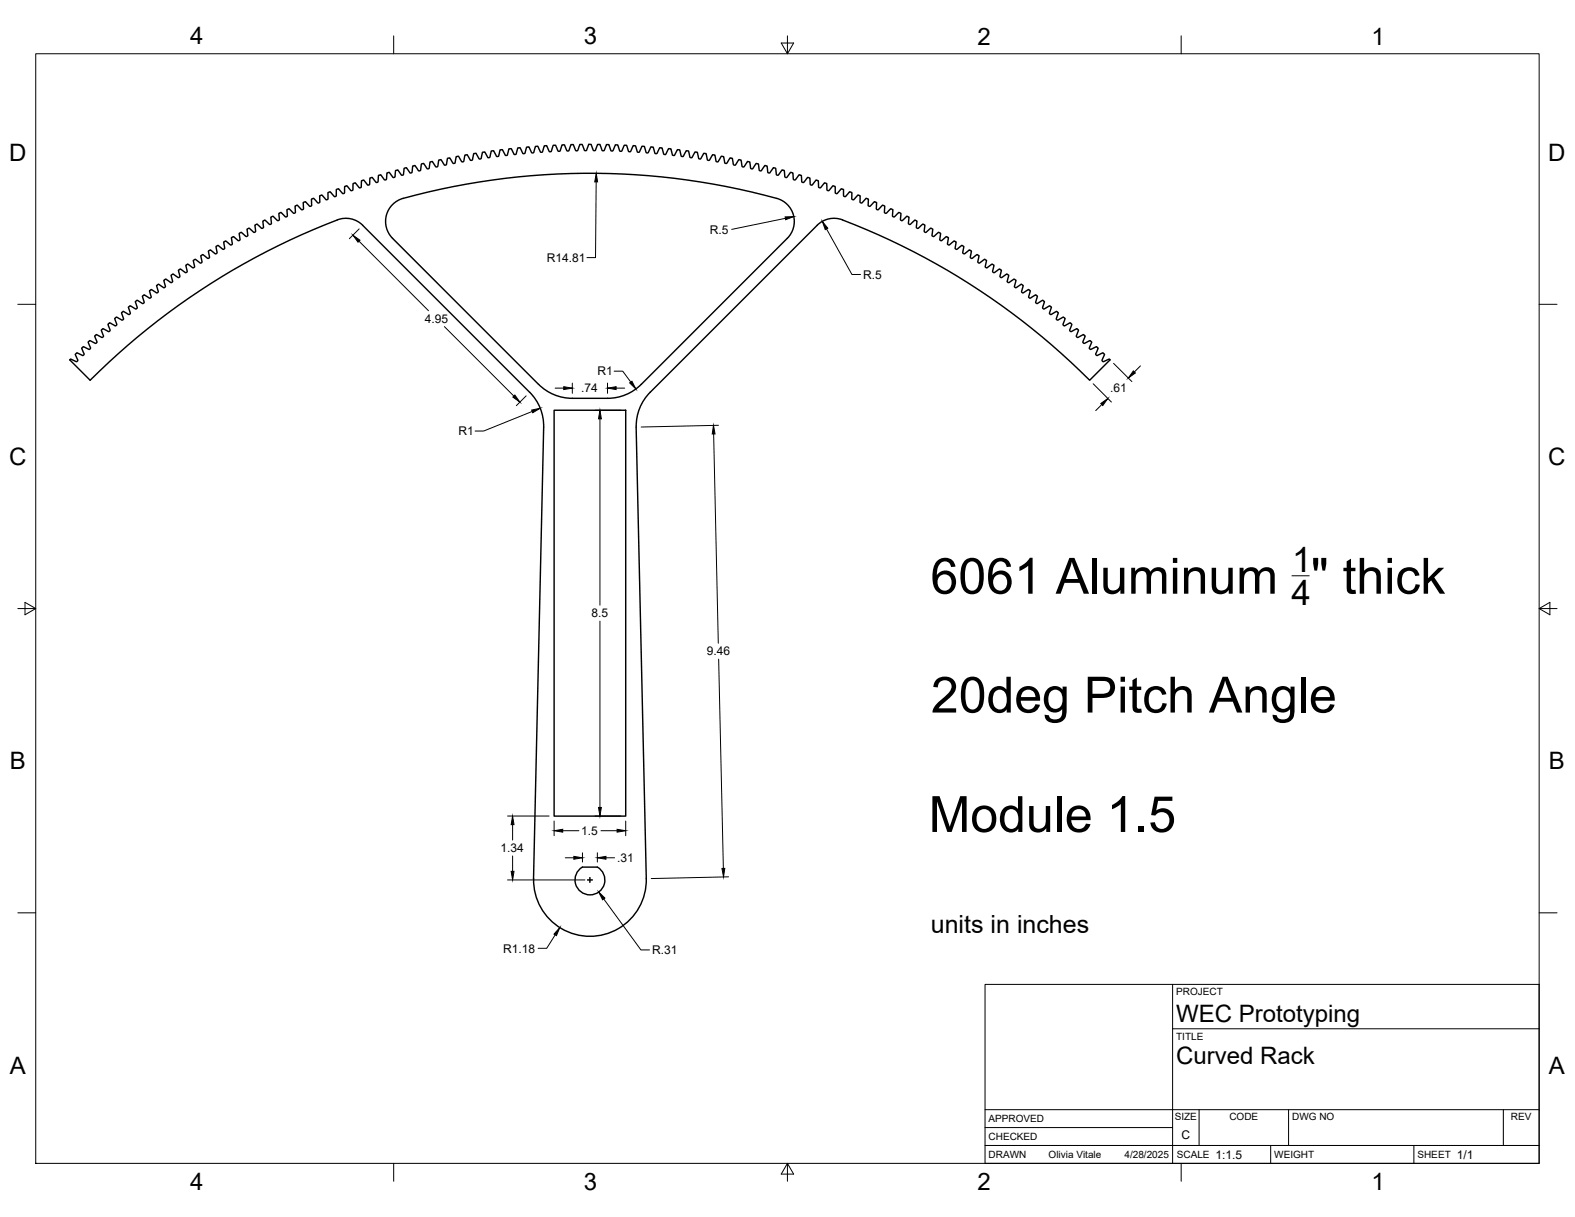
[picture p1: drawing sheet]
<svg xmlns="http://www.w3.org/2000/svg" width="559mm" height="432mm" viewBox="0 0 559 432" stroke-linecap="round" stroke-linejoin="round" font-family="sans-serif">
<!-- layer: Visible -->
<g fill="none" stroke="#000" stroke-width=".51">
<path d="M119.7 78a250.9 250.9 0 0 0-87.7 56.9l-7.3-7.2 .3-.3 2 .9 .5-.2 .1-.4-.9-1.9 .6-.6 2 .9 .3-.1 .2-.4-.8-2.1 .6-.5 1.9 1 .4-.1 .2-.5-.9-2 .7-.6 2 1 .4-.2 .1-.3-.8-2 .6-.6 2.2 1 .3-.5-.8-2.1 .6-.5 2 1h.3l.3-.5-.8-2 .6-.6 1.9 1.1 .4-.1 .2-.4-.7-2.1 .6-.5 1.9 1h.4l.2-.4-.7-2.1 .6-.6 1.9 1.1h.4l.2-.4-.7-2.1 .7-.5 2.2 1.1 .3-.4-.7-2.2 .7-.5 1.8 1.2 .4-.1 .3-.4-.7-2.1 .7-.5 2.1 1.2 .4-.5-.7-2.1 .7-.5 1.8 1.2h.4l.3-.5-.7-2.1 .7-.5 1.8 1.3 .6-.2-.5-2.4 .7-.5 1.7 1.2h.4l.4-.4-.6-2.1 .7-.5 1.8 1.3 .5-.2 .1-.3-.5-2.1 .7-.5 1.7 1.3h.4l.3-.5-.5-2.1 .7-.4 1.7 1.3 .6-.1 .1-.3-.4-2.2 .7-.4 1.7 1.3h.4l.3-.4-.5-2.2 .7-.4 1.7 1.3 .4 .1 .3-.5-.4-2.1 .7-.5 1.7 1.4h.4l.3-.4-.4-2.1 .7-.5 1.7 1.4 .6-.1-.2-2.4 .7-.4 1.6 1.4 .6-.1-.2-2.5 .7-.4 1.7 1.5 .5-.2-.1-2.4 .7-.4 1.6 1.4h.6l-.2-2.5 .8-.4 1.6 1.5 .6-.1-.2-2.4 .8-.4 1.6 1.5 .6-.1-.1-2.5 .7-.3 1.5 1.5 .7-.1-.1-2.4 .7-.4 1.6 1.5 .3 .1 .4-.4-.2-2.2 .8-.3 1.8 1.6 .5-.4-.2-2.2 .8-.4 1.5 1.6 .3 .1 .4-.3-.1-2.3 .8-.3 1.4 1.5 .4 .1 .4-.4-.1-2.1 .8-.4 1.7 1.7 .5-.3-.1-2.2 .8-.4 1.4 1.7 .6-.1 .2-.2-.1-2.2 .8-.3 1.7 1.7 .5-.4v-2.2l.7-.3 1.5 1.7 .3 .1 .4-.4v-2.2l.8-.2 1.7 1.7 .5-.4v-2.1l.8-.3 1.6 1.8 .5-.3 .1-2.3 .7-.2 1.4 1.7 .3 .1 .5-.3v-2.3l.8-.2 1.3 1.7 .4 .1 .4-.3 .2-2.2 .7-.3 1.4 1.8h.3l.5-.3 .1-2.1 .8-.3 1.2 1.7 .4 .2 .4-.4 .2-2.1 .8-.3 1.2 1.8 .4 .1 .4-.3 .2-2.2 .8-.2 1.3 1.8h.5l.3-.2 .2-2.2 .8-.2 1.2 1.8h.6l.4-2.4 .8-.2 1.2 1.8 .4 .1 .4-.3 .3-2.1 .8-.2 1.2 1.9h.3l.5-.3 .3-2.1 .8-.2 1.2 1.8 .3 .1 .4-.2 .4-2.2 .8-.2 1.1 1.8 .3 .2 .5-.3 .3-2.1 .9-.2 1.4 2 .5-.3 .3-2.1 .9-.2 1.1 1.9 .3 .1 .5-.3 .4-2.1 .8-.1 1 1.8 .4 .2 .4-.2 .5-2.2 .8-.1 1 1.8 .4 .2 .4-.2 .5-2.2 .8-.1 1.1 2h.5l.2-.2 .5-2.1 .8-.1 1.3 2.1 .6-.3 .4-2.1 .8-.1 1 1.9 .4 .2 .4-.3 .6-2.1 .8-.1 1 2 .3 .1 .5-.2 .5-2.1 .8-.1 1 2 .5 .1 .8-2.3 .9-.1 .9 2 .3 .2 .5-.2 .6-2.2h.8l.9 2 .3 .1 .5-.2 .6-2.1h.9l.8 2 .3 .1 .5-.2 .7-2.1h.8l.9 2.1 .2 .1 .6-.2 .6-2.1h.9l.8 2 .5 .2 1-2.3h.8l.8 2 .5 .2 .3-.2 .7-2.1h.9l1 2.3 .5-.2 .8-2.1h.8l1 2.3 .5-.2 .8-2.1h.9l.7 2.1 .3 .2 .5-.2 .8-2h.8l1 2.3 .5-.2 .8-2h.9l.6 2.1 .5 .2 .3-.1 .9-2.1h.8l.6 2.1 .6 .2 .3-.1 .8-2h.9l.8 2.3 .6-.1 .9-2h.8l.8 2.4 .6-.2 .9-2 .9 .1 .8 2.3 .5-.1 1-2 .8 .1 .5 2.1 .5 .2 .3-.1 1-2 .8 .1 .5 2.1 .5 .3 .4-.2 .9-1.9 .9 .1 .4 2.1 .6 .3 1.3-2.1 .8 .1 .5 2.1 .2 .2h.5l1.1-2 .8 .1 .5 2.2 .4 .2 .4-.2 1-1.8 .8 .1 .5 2.2 .4 .2 .4-.2 1-1.8 .8 .1 .4 2.1 .5 .3 .3-.1 1.1-1.9 .9 .2 .3 2.1 .5 .3 1.4-2 .8 .2 .4 2.1 .4 .3 .4-.2 1.1-1.8 .8 .2 .3 2.2 .3 .2 .5-.1 1.2-1.8 .8 .2 .3 2.1 .3 .3h.5l1.2-1.9 .8 .2 .2 2.1 .5 .3 .4-.1 1.2-1.8 .8 .2 .4 2.4h.6l1.2-1.8 .8 .2 .2 2.2 .3 .2h.5l1.3-1.8 .8 .2 .1 2.1 .5 .4 .4-.1 1.2-1.8 .8 .3 .2 2.1 .4 .4 .4-.2 1.2-1.7 .8 .3 .1 2.1 .5 .3h.3l1.4-1.8 .7 .3 .1 2.2 .5 .3 .3-.1 1.4-1.7 .7 .2 .1 2.3 .5 .3 .2-.1 1.4-1.7 .8 .2 .1 2.3 .5 .3 1.6-1.8 .8 .3v2.1l.5 .4 1.7-1.7 .8 .2v2.2l.2 .3h.5l1.5-1.7 .7 .3v2.2l.2 .3h.6l1.4-1.6 .8 .3-.1 2.2 .2 .2 .6 .1 1.4-1.7 .8 .4-.1 2.2 .5 .3 1.7-1.7 .8 .4-.1 2.1 .4 .4 .4-.1 1.4-1.5 .8 .3-.1 2.3 .4 .3 .3-.1 1.5-1.6 .8 .4v2.4l.6 .1 1.5-1.5 .8 .3-.2 2.2 .6 .4 1.7-1.6 .7 .4-.2 2.1 .2 .3 .5 .1 1.6-1.5 .7 .3-.2 2.3 .4 .3 1.9-1.5 .7 .4-.1 2.4 .6 .1 1.6-1.5 .8 .4-.2 2.5h.6l1.6-1.4 .7 .4-.2 2.4 .6 .2 1.7-1.5 .7 .4-.2 2.5 .5 .1 1.7-1.4 .7 .4-.2 2.4 .6 .1 1.6-1.4 .8 .5-.4 2.1 .3 .4h.4l1.7-1.4 .7 .5-.4 2.1 .3 .5 .4-.1 1.6-1.3 .8 .4-.5 2.2 .3 .4h.4l1.7-1.3 .7 .4-.5 2.2 .2 .3 .6 .1 1.7-1.3 .7 .4-.5 2.1 .3 .5h.4l1.7-1.3 .7 .5-.5 2.1 .3 .4 .3 .1 1.8-1.3 .7 .5-.6 2.1 .2 .3 .6 .1 1.7-1.2 .7 .5-.6 2.1 .5 .5 2-1.3 .7 .5-.7 2.1 .3 .5h.4l1.8-1.2 .7 .5-.7 2.1 .4 .5 2.1-1.2 .7 .5-.7 2.1 .2 .3 .4 .2 1.9-1.2 .7 .5-.7 2.2 .1 .2 .4 .2 2-1.1 .7 .5-.8 2.1 .3 .4h.4l1.9-1.1 .6 .6-.7 2.1 .2 .4h.4l1.9-1 .6 .5-.8 2.1 .3 .4 .4 .1 1.9-1.1 .6 .6-.8 2 .3 .5h.3l2-1 .6 .5-.8 2.1 .3 .5 2.2-1 .6 .6-.8 2 .3 .5 2.2-1 .6 .6-.8 2 .2 .5 .4 .1 1.9-1 .6 .5-.9 2.1 .3 .4 .3 .1 2-.9 .6 .6-.9 1.9 .3 .6 2.3-.9 .2 .3-7.2 7.2-3.3-3.2a250.5 250.5 0 0 0-84.4-53.7M119.7 78a8.4 8.4 0 0 1 9 1.9M128.7 80l59.2 59.2M289.9 80l-59.2 59.2M298.9 78a8.4 8.4 0 0 0-9 1.9M187.9 139.2a17 17 0 0 1 5 12.3M191.1 136.4l-51.8-51.8a8.5 8.5 0 0 1 3.7-14.2 248.6 248.6 0 0 1 134.3 .6 8.5 8.5 0 0 1 2 13.6l-51.8 51.8M191.1 136.4a16.9 16.9 0 0 0 12 4.9h12.4a16.9 16.9 0 0 0 12-4.9M230.7 139.2a17 17 0 0 0-5 12.3M192.9 151.6l-3.6 160.2a20 20 0 0 0 20 20.4 20 20 0 0 0 20-20.4l-3.6-160.2M196.6 145.6h25.4v144h-25.4zM206.6 307.6a5.3 5.3 0 0 0-1.4 8 5.3 5.3 0 0 0 8.1 0 5.3 5.3 0 0 0-1.4-8"/>
<path d="M206.7 307.7h5.2"/>
</g>
<!-- layer: Border -->
<g fill="none" stroke="#000" stroke-width=".35">
<path d="M12.7 19.1h533.4v393.7h-533.4zM139.7 12.7v6.4M277.2 15.3h4.4l-2.2 3.8zM279.4 12.7v6.4M419.1 12.7v6.4M6.3 108h6.4M546.1 108h6.3M6.3 215.9h6.4M8.9 213.7l3.8 2.2-3.8 2.2zM546.1 215.9l3.8 2.2v-4.4l-3.8 2.2h6.3M6.3 323.9h6.4M546.1 323.9h6.3"/>
<path d="M139.7 412.8v6.3M279.4 412.8l2.2 3.8h-4.4zM279.4 412.8v6.3M419.1 412.8v6.3"/>
</g>
<!-- layer: Titleblock -->
<path d="M349.5 349.3h196.6v63.5h-196.6zM416 349.3v63.5M416 365h130.1M349.5 393.7h196.6M425.4 393.7v12.7M457.2 393.7v12.7M533.4 393.7v12.7M349.5 406.4h196.6M349.5 400.1h66.5M450.8 406.4v6.4M501.6 406.4v6.4" fill="none" stroke="#000" stroke-width=".36"/>
<!-- layer: FD_Dimensions -->
<g fill="none" stroke="#000" stroke-width=".35">
<path d="M211.5 64.5l-.2 26.9h-3.1M278.6 77.5l-19 3.9M127.4 85.6l24.6 24.6M127.4 81.2l-3.4 3.5M293.2 81.2l9.1 16.2h3M157.7 115.9l24.6 24.6M197 137.7h3M203.1 135.9v3.7M215.5 135.9v3.7M217.9 131.7h3l2.9 3.9M218.6 137.7h3M387.9 136.2l6.4 6.4"/>
<path d="M395.1 128.9l6.5 6.5M404.6 129.8l-2.1 2.2M186.7 140.5l-3.5 3.4M188.8 146l-17.2 6.9h-3M211.1 145.6h9.1M212.9 148.6v66.1M253.2 154l1.6 74.2M254.9 150.9l-27.4 .6M390.9 143.5l-2.2 2.2M212.9 220.4v66.1M255 233.9l1.6 74.2M180.1 289.5h14.7"/>
<path d="M181.9 292.6v5.4M196.6 291.3v5.2M199.6 294.7h5.8M211.1 289.5h9.1M213.2 294.7h5.7M222 291.3v5.2M180.1 312.2h27.4M181.9 303.7v5.5M200.6 304.4h3M206.7 302.6v3.3M211.9 302.6v3.3M214.2 319l13.2 18h3"/>
<path d="M215 304.4h3M258.5 311.1l-27.4 .6M197 331.7l-3 4.8h-3.1"/>
</g>
<g fill="#000" stroke="#000" stroke-width=".35">
<path d="M211.5 61.5l.5 3h-1zM278.6 77l3-.1-2.9 1.1zM125.2 83.4l2.5 1.8-.7 .7zM291.8 78.5l1.9 2.5-.9 .5zM200 137.2l3.1 .5-3.1 .5zM215.5 137.7l3.1-.5v1zM223.4 135.8l.8-.5 1.4 2.7zM402.1 131.6l.7 .7-2.5 1.8zM181.9 140.9l.8-.7 1.7 2.5zM188.6 145.5l3.1-.7-2.7 1.7zM212.9 145.6l.5 3h-1.1zM253.1 150.9l.6 3.1h-1z"/>
<path d="M390.5 143.2l2.6-1.8-1.8 2.5zM181.9 289.5l.5 3.1h-1zM196.6 294.7l3-.5v1.1zM212.3 286.5h1.1l-.5 3zM218.9 294.2l3.1 .5-3.1 .6zM181.4 309.2h1l-.5 3zM203.6 303.8l3.1 .6-3.1 .5zM212.4 316.5l2.2 2.1-.8 .7zM211.9 304.4l3.1-.6v1.1zM256.1 308.1h1.1l-.5 3.1zM198.6 329.1l-1.2 2.9-.8-.6z"/>
</g>
<!-- layer: Smart Centers -->
<path d="M208.4 312.2h1.8M209.3 311.3v1.8" fill="none" stroke="#000" stroke-width=".35"/>
<!-- layer: Notes -->
<path d="M458.4 204.3h6.1" fill="none" stroke="#000" stroke-width=".35"/>
<g font-size="17.7">
<text x="330.2" y="210.7">6061 Aluminum &quot; thick</text>
<text x="330.3" y="252.8">20deg Pitch Angle</text>
<text x="329.5" y="295.2">Module 1.5</text>
</g>
<g font-size="12.4">
<text x="458.4" y="202.8">1</text>
<text x="458.2" y="214.7">4</text>
</g>
<text font-size="8.9" x="330.3" y="331.2">units in inches</text>
<g font-size="8.5">
<text x="67.5" y="15.8">4</text>
<text x="207.2" y="15.7">3</text>
<text x="346.9" y="15.8">2</text>
<text x="486.6" y="15.8">1</text>
<text x="3.3" y="57">D</text>
<text x="549.3" y="57">D</text>
<text x="3.3" y="165">C</text>
<text x="549.3" y="165">C</text>
<text x="3.5" y="272.9">B</text>
<text x="549.6" y="272.9">B</text>
<text x="417.3" y="362.5">WEC Prototyping</text>
<text x="417.3" y="377.5">Curved Rack</text>
<text x="3.5" y="380.9">A</text>
<text x="549.6" y="380.9">A</text>
<text x="67.5" y="422.2">4</text>
<text x="207.2" y="422.1">3</text>
<text x="346.9" y="422.2">2</text>
<text x="486.6" y="422.2">1</text>
</g>
<g font-size="4.3">
<text x="251.9" y="82.9">R.5</text>
<text x="194" y="92.9">R14.81</text>
<text x="306.3" y="98.9">R.5</text>
<text x="150.7" y="114.6">4.95</text>
<text x="212" y="133.2">R1</text>
<text x="206.2" y="139.2">.74</text>
<text x="393.9" y="139.3">.61</text>
<text x="162.6" y="154.5">R1</text>
<text x="209.9" y="219.1">8.5</text>
<text x="250.8" y="232.5">9.46</text>
<text x="206.2" y="296.2">1.5</text>
<text x="177.6" y="302.4">1.34</text>
<text x="218.9" y="305.9">.31</text>
<text x="178.5" y="338">R1.18</text>
<text x="231.4" y="338.5">R.31</text>
<text x="419.2" y="404.2">C</text>
<text x="431.3" y="411.1">1:1.5</text>
<text x="516.9" y="411.1">1/1</text>
</g>
<g font-size="3.5">
<text x="417.3" y="353.1">PROJECT</text>
<text x="417.3" y="368.8">TITLE</text>
<text x="350.8" y="398.2">APPROVED</text>
<text x="416.8" y="397.5">SIZE</text>
<text x="436.2" y="397.5">CODE</text>
<text x="458.4" y="397.5">DWG NO</text>
<text x="536.1" y="397.5">REV</text>
<text x="350.8" y="404.5">CHECKED</text>
<text x="350.8" y="410.9">DRAWN</text>
<text x="372" y="410.9">Olivia Vitale</text>
<text x="399" y="410.9">4/28/2025</text>
<text x="417.5" y="410.9">SCALE</text>
<text x="452.1" y="410.9">WEIGHT</text>
<text x="502.9" y="410.9">SHEET</text>
</g>
</svg>
